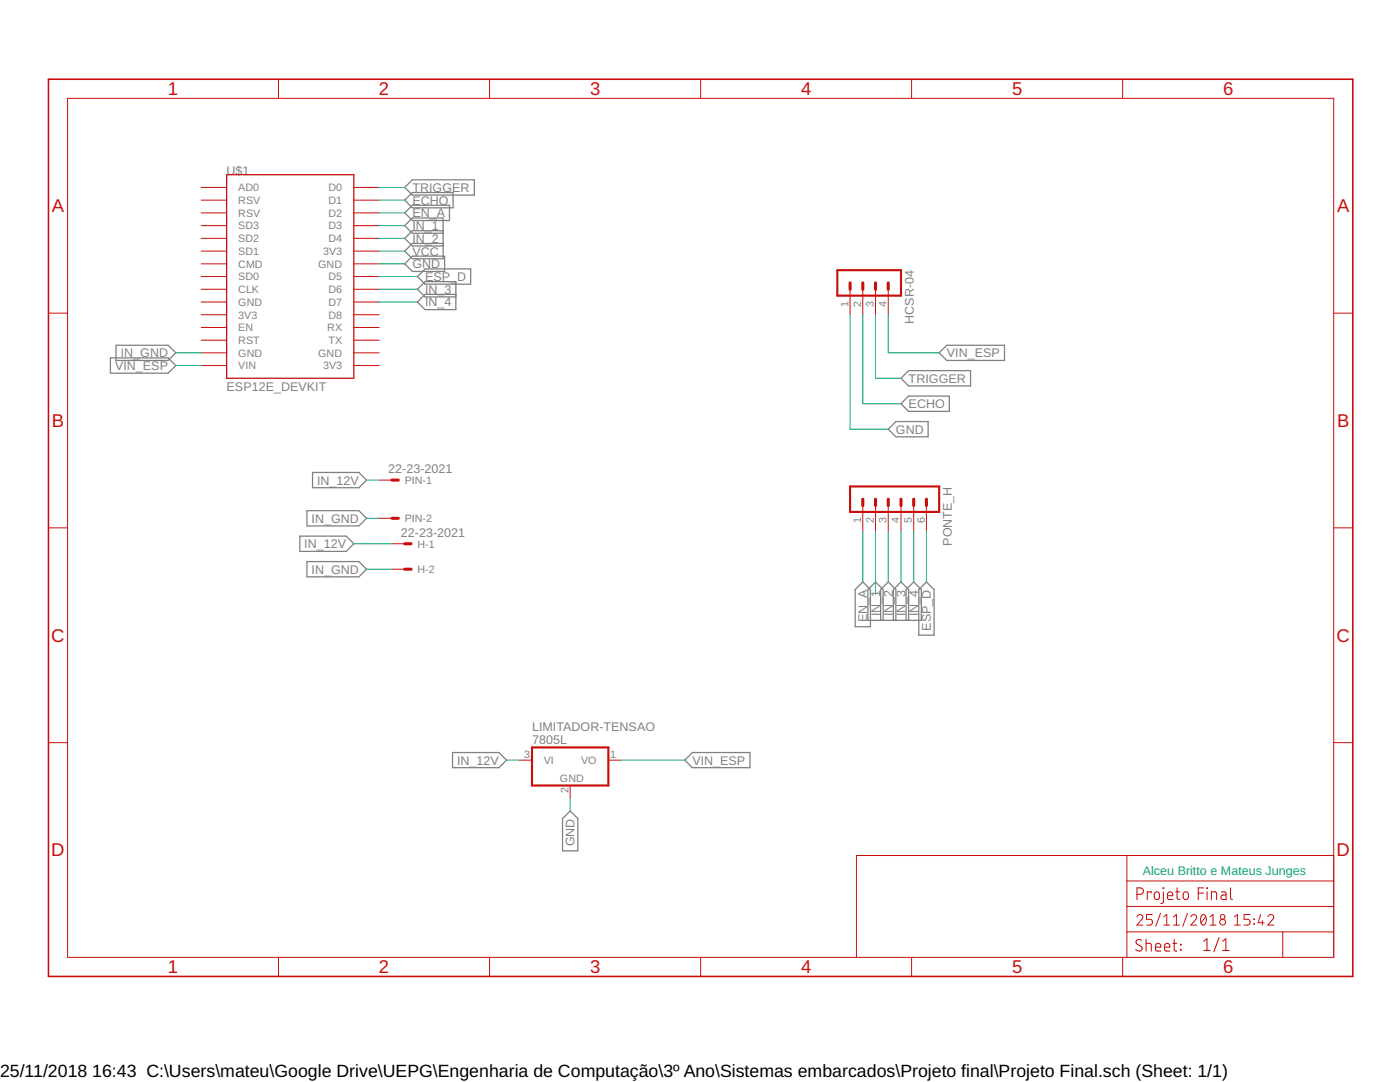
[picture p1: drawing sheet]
<svg xmlns="http://www.w3.org/2000/svg" width="279mm" height="216mm" viewBox="0 0 279 216" stroke-linecap="round" stroke-linejoin="round" font-family="sans-serif">
<g fill="none" stroke="#808080" stroke-width=".25">
<path d="M80.8 37.4l1.5-1.5h12.4v3h-12.4zM80.8 39.9l1.5-1.5h8.1v3.1h-8.1zM80.8 52.6l1.5-1.5h6.4v3.1h-6.4zM80.8 42.5l1.5-1.5h7.4v3h-7.4zM84.8 53.7h9.1v3h-9.1l-1.5-1.5zM88.4 46.5h-6.1l-1.5-1.5 1.5-1.5h6.1v8.1h-6.1l-1.5-1.5 1.5-1.5h6.1M88.4 46h-6.1l-1.5 1.6 1.5 1.5h6.1M91 58.7h-6.2l-1.5 1.6 1.5 1.5h6.2v-5.6h-6.2l-1.5 1.5 1.5 1.5h6.2M22 71.4h11.5l1.6 1.5-1.6 1.6h-11.5zM23.2 68.9h10.3l1.6 1.5-1.6 1.5h-10.3zM179.8 75.5l1.5-1.5h12.4v3h-12.4zM187.4 70.4l1.6-1.5h11.5v3h-11.5z"/>
<path d="M62.4 94.3h9.2l1.6 1.5-1.6 1.5h-9.2zM177.3 85.6l1.5-1.5h6.4v3.1h-6.4zM179.8 80.6l1.5-1.6h8.2v3.1h-8.2zM59.8 107h9.3l1.5 1.5-1.5 1.5h-9.3zM61.3 101.9h10.3l1.6 1.5-1.6 1.5h-10.3zM61.3 112.1h10.3l1.6 1.5-1.6 1.5h-10.3zM172.2 116.1l1.5 1.5v7.5h-3v-7.5zM184.9 116.1l1.5 1.5v9.1h-3v-9.1zM175.7 123.8v-6.2l1.6-1.5 1.5 1.5v6.2M176.3 123.8v-6.2l-1.6-1.5-1.5 1.5v6.2h10.7v-6.2l-1.5-1.5-1.6 1.5v6.2M178.3 123.8v-6.2l1.5-1.5 1.5 1.5v6.2M90.3 150.2h9.3l1.5 1.5-1.5 1.5h-9.3z"/>
<path d="M136.7 151.7l1.5-1.5h11.5v3h-11.5zM113.8 161.8l1.5 1.5v6.5h-3v-6.5z"/>
</g>
<path d="M167.1 53.9h12.7v5.1h-12.7zM169.7 97.1h17.7v5.1h-17.7zM106.2 149.1h15.2v7.6h-15.2z" fill="none" stroke="#c90d0c" stroke-width=".42"/>
<g fill="none" stroke="#c90d0c" stroke-width=".61">
<path d="M169.7 56.5v1.2M172.2 56.5v1.2M174.7 56.5v1.2M177.3 56.5v1.2M78.2 95.8h1.3M172.2 99.6v1.3M174.7 99.6v1.3M177.3 99.6v1.3M179.8 99.6v1.3M182.4 99.6v1.3M184.9 99.6v1.3M78.2 103.4h1.3"/>
<path d="M80.8 108.5h1.2M80.8 113.6h1.2"/>
</g>
<g fill="none" stroke="#c90d0c" stroke-width=".2">
<path d="M13.5 19.6h252.7v171.4h-252.7zM55.6 15.8v3.8M97.7 15.8v3.8M139.8 15.8v3.8M181.9 15.8v3.8M224 15.8v3.8M40.2 37.4h5M40.2 39.9h5M70.6 37.4h5.1M70.6 39.9h5.1M40.2 42.5h5M40.2 45h5"/>
<path d="M40.2 47.6h5M40.2 50.1h5M40.2 52.6h5M40.2 55.2h5M40.2 57.7h5M70.6 42.5h5.1M70.6 45h5.1M70.6 47.6h5.1M70.6 50.1h5.1M70.6 52.6h5.1M70.6 55.2h5.1M70.6 57.7h5.1"/>
<path d="M169.7 57.7v5.1M172.2 57.7v5.1M174.7 57.7v5.1M177.3 57.7v5.1M9.7 62.5h3.8M40.2 60.3h5M40.2 62.8h5M40.2 65.3h5M40.2 67.9h5M40.2 70.4h5M40.2 72.9h5M70.6 60.3h5.1"/>
<path d="M70.6 62.8h5.1M70.6 65.3h5.1M70.6 67.9h5.1M70.6 70.4h5.1M70.6 72.9h5.1M266.2 62.5h3.8M75.7 95.8h2.5M9.7 105.3h3.8M75.7 103.4h2.5M78.2 108.5h2.6M78.2 113.6h2.6M172.2 100.9v5.1"/>
<path d="M174.7 100.9v5.1M177.3 100.9v5.1M179.8 100.9v5.1M182.4 100.9v5.1M184.9 100.9v5.1M266.2 105.3h3.8M9.7 148.2h3.8M103.6 151.7h2.6M113.8 156.7v2.6M121.4 151.7h2.6M266.2 148.2h3.8M224.9 170.7v20.3"/>
<path d="M224.9 175.8h41.3M266.2 170.7h-95.3v20.3M55.6 191v3.8M97.7 191v3.8M139.8 191v3.8M181.9 191v3.8M224 191v3.8M224.9 185.9h41.3M224.9 180.9h41.3M226.9 182.9a.58 .58 0 0 1 .8-.4 .58 .58 0 0 1 .2 .9l-1 1.2h1.2M230 182.5h-1.2v.9h.7a.59 .59 0 0 1 .5 .6 .59 .59 0 0 1-.5 .6h-.7M231.6 182.2l-.9 2.6"/>
<path d="M232.3 184.6h1.1M232.3 182.9l.6-.4v2.1M234.2 184.6h1.2M234.2 182.9l.6-.4v2.1M237 182.2l-.9 2.6M237.7 182.9a.58 .58 0 0 1 .8-.4 .58 .58 0 0 1 .2 .9l-1 1.2h1.1M239.8 182.6l.2-.1a.86 .86 0 0 1 .7 1.3v.3a.51 .51 0 0 1-.5 .5 .51 .51 0 0 1-.6-.5v-.8zM240.6 182.9l-.9 1.2M241.5 184.6h1.2M241.5 182.9l.6-.4v2.1M246.4 184.6h1.1M246.4 182.9l.6-.4v2.1"/>
<path d="M249.5 182.5h-1.2v.9h.7a.59 .59 0 0 1 .5 .6 .59 .59 0 0 1-.5 .6h-.7M250.2 183.4l.1 .1zM250.2 184.3l.1 .1zM251.6 182.5l-.5 1.6h1.2M251.9 183.7v.9M253 182.9a.58 .58 0 0 1 .9-.4 .58 .58 0 0 1 .1 .9l-1 1.2h1.2M256 185.9v5.1"/>
<circle cx="244" cy="183" r=".47"/>
<circle cx="244" cy="184" r=".59"/>
</g>
<path d="M45.2 34.9h25.4v40.6h-25.4z" fill="none" stroke="#c90d0c" stroke-width=".25"/>
<g fill="none" stroke="#c90d0c" stroke-width=".21">
<path d="M226.9 178.5h.6a.65 .65 0 0 0 .7-.7 .65 .65 0 0 0-.7-.6h-.6v2.3M229.7 178.2v-.3h-.7v1.6M230.5 178.1l.5-.2a.92 .92 0 0 1 .1 1.5l-.3 .1-.3-.2-.1-.3zM232.1 177.2l.1 .1zM232.2 177.9v2.1l-.5 .3M233 178.7h1a.55 .55 0 0 0-.3-.7 .55 .55 0 0 0-.7 .5l.1 .9 .9 .1M234.7 177.9h.7M234.9 177.2v1.9l.1 .3 .4 .1M236.3 178.1l.4-.2a.92 .92 0 0 1 .2 1.5l-.3 .1-.4-.3zM239.1 178.2h1.1M240.2 177.2h-1.1v2.3M240.8 177.2l.2 .1z"/>
<path d="M240.9 177.9v1.6M241.8 179.5v-1.6l.9 .2 .1 1.4M243.8 177.9l.6 .1 .3 .3v1.2h-.6a.46 .46 0 0 1-.5-.5 .46 .46 0 0 1 .5-.4h.6M245.6 177.2v2.1l.4 .2M227.8 187.6a.58 .58 0 0 0-.9-.1 .58 .58 0 0 0 .1 .9l.7 .4a.58 .58 0 0 1 .1 .9 .58 .58 0 0 1-.9-.1l-.2-.1M228.7 188.2l1 .1 .1 1.5M228.7 187.5v2.3M230.6 189h1a.54 .54 0 0 0-.3-.8 .54 .54 0 0 0-.7 .5l.1 1 .9 .1M232.4 189h1a.54 .54 0 0 0-.3-.8 .54 .54 0 0 0-.7 .5l.1 1 .9 .1M234.1 188.2h.7M234.3 187.5l.1 2 .4 .3M235.6 188.4l.1 .2z"/>
<path d="M235.6 189.5l.1 .1zM240.2 187.8l.7-.5v2.4M240.2 189.7h1.3M243.3 187.1l-1 2.8M244 189.7h1.3M244 187.8l.6-.5v2.4"/>
</g>
<path d="M9.7 15.8h260.3v179h-260.3z" fill="none" stroke="#c90d0c" stroke-width=".32"/>
<g fill="none" stroke="#0dab76" stroke-width=".2">
<path d="M75.7 37.4h5.1M75.7 39.9h5.1M75.7 50.1h5.1M75.7 52.6h5.1M75.7 42.5h5.1M75.7 45h5.1M75.7 47.6h5.1M75.7 55.2h7.6M75.7 57.7h7.6M35.1 72.9h5.1M35.1 70.4h5.1M75.7 60.3h7.6"/>
<path d="M169.7 62.8v22.8h7.6M172.2 62.8v17.8h7.6M174.7 62.8v12.7h5.1M177.3 62.8v7.6h10.1M73.2 95.8h2.5M70.6 108.5h7.6M73.2 103.4h2.5M73.2 113.6h5M172.2 106v10.1M174.7 106v12.7M177.3 106v10.1M179.8 106v10.1"/>
<path d="M182.4 106v10.1M184.9 106v10.1M101.1 151.7h2.5M113.8 159.3v2.5M124 151.7h12.7"/>
</g>
<g font-size="3.7" fill="#c90d0c">
<text x="33.5" y="19">1</text>
<text x="75.6" y="19">2</text>
<text x="117.7" y="19">3</text>
<text x="159.9" y="19">4</text>
<text x="202" y="19">5</text>
<text x="244.1" y="19">6</text>
<text x="10.3" y="42.3">A</text>
<text x="266.8" y="42.3">A</text>
<text x="10.3" y="85.2">B</text>
<text x="266.8" y="85.2">B</text>
<text x="10.2" y="128">C</text>
<text x="266.7" y="128">C</text>
<text x="10.2" y="170.9">D</text>
<text x="266.7" y="170.9">D</text>
<text x="33.5" y="194.2">1</text>
<text x="75.6" y="194.2">2</text>
<text x="117.7" y="194.2">3</text>
<text x="159.9" y="194.2">4</text>
<text x="202" y="194.2">5</text>
<text x="244.1" y="194.2">6</text>
</g>
<g font-size="3.5">
<text x="0" y="214.9">25/11/2018</text>
<text x="18.4" y="214.9">16:43 C:\Users\mateu\Google Drive\UEPG\Engenharia de Computação\3º Ano\Sistemas embarcados\Projeto final\Projeto Final.sch (Sheet: 1/1)</text>
</g>
<g font-size="2.5" fill="#808080">
<text x="45.2" y="34.9">U$1</text>
<text x="82.3" y="38.3">TRIGGER</text>
<text x="82.3" y="40.8">ECHO</text>
<text x="82.3" y="43.4">EN_A</text>
<text x="82.3" y="45.9">IN_1</text>
<text x="82.3" y="51">VCC</text>
<text x="82.3" y="53.5">GND</text>
<text x="82.3" y="48.4">IN_2</text>
<text x="84.8" y="56.1">ESP_D</text>
<text x="84.8" y="58.6">IN_3</text>
<text x="84.8" y="61.1">IN_4</text>
<text x="182.4" y="64.6" transform="rotate(-90 182.4 64.6)">HCSR-04</text>
<text x="24.1" y="71.3">IN_GND</text>
<text x="189" y="71.3">VIN_ESP</text>
<text x="23" y="73.8">VIN_ESP</text>
<text x="181.3" y="76.4">TRIGGER</text>
<text x="45.2" y="78">ESP12E_DEVKIT</text>
<text x="181.3" y="81.5">ECHO</text>
<text x="178.8" y="86.5">GND</text>
<text x="77.5" y="94.4">22-23-2021</text>
<text x="63.3" y="96.7">IN_12V</text>
<text x="62.2" y="104.3">IN_GND</text>
<text x="80" y="107.1">22-23-2021</text>
<text x="60.7" y="109.4">IN_12V</text>
<text x="190" y="108.9" transform="rotate(-90 190 108.9)">PONTE_H</text>
<text x="62.2" y="114.5">IN_GND</text>
<text x="173.1" y="124.2" transform="rotate(-90 173.1 124.2)">EN_A</text>
<text x="175.6" y="122.9" transform="rotate(-90 175.6 122.9)">IN_1</text>
<text x="178.2" y="122.9" transform="rotate(-90 178.2 122.9)">IN_2</text>
<text x="180.7" y="122.9" transform="rotate(-90 180.7 122.9)">IN_3</text>
<text x="183.2" y="122.9" transform="rotate(-90 183.2 122.9)">IN_4</text>
<text x="185.8" y="125.9" transform="rotate(-90 185.8 125.9)">ESP_D</text>
<text x="106.2" y="148.5">7805L</text>
<text x="106.2" y="146">LIMITADOR-TENSAO</text>
<text x="91.2" y="152.6">IN_12V</text>
<text x="138.2" y="152.6">VIN_ESP</text>
<text x="114.7" y="168.9" transform="rotate(-90 114.7 168.9)">GND</text>
</g>
<text font-size="2.5" fill="#0dab76" x="228.1" y="174.5">Alceu Britto e Mateus Junges</text>
<g font-size="2.1" fill="#808080">
<text x="47.6" y="38.2">AD0</text>
<text x="47.6" y="40.7">RSV</text>
<text x="65.6" y="38.2">D0</text>
<text x="65.6" y="40.7">D1</text>
<text x="47.6" y="43.2">RSV</text>
<text x="47.6" y="45.8">SD3</text>
<text x="65.6" y="43.2">D2</text>
<text x="65.6" y="45.8">D3</text>
<text x="47.6" y="48.3">SD2</text>
<text x="47.6" y="50.9">SD1</text>
<text x="47.6" y="53.4">CMD</text>
<text x="63.5" y="53.4">GND</text>
<text x="64.5" y="50.9">3V3</text>
<text x="65.6" y="48.3">D4</text>
<text x="47.6" y="55.9">SD0</text>
<text x="47.6" y="58.5">CLK</text>
<text x="65.6" y="55.9">D5</text>
<text x="65.6" y="58.5">D6</text>
<text x="47.6" y="61">GND</text>
<text x="47.6" y="63.6">3V3</text>
<text x="65.6" y="61">D7</text>
<text x="65.6" y="63.6">D8</text>
<text x="169.3" y="61.2" transform="rotate(-90 169.3 61.2)">1</text>
<text x="171.8" y="61.2" transform="rotate(-90 171.8 61.2)">2</text>
<text x="174.4" y="61.2" transform="rotate(-90 174.4 61.2)">3</text>
<text x="176.9" y="61.2" transform="rotate(-90 176.9 61.2)">4</text>
<text x="47.6" y="66.1">EN</text>
<text x="47.6" y="68.6">RST</text>
<text x="47.6" y="71.2">GND</text>
<text x="63.5" y="71.2">GND</text>
<text x="65.3" y="66.1">RX</text>
<text x="65.6" y="68.6">TX</text>
<text x="47.6" y="73.7">VIN</text>
<text x="64.5" y="73.7">3V3</text>
<text x="80.8" y="96.6">PIN-1</text>
<text x="80.8" y="104.2">PIN-2</text>
<text x="171.8" y="104.4" transform="rotate(-90 171.8 104.4)">1</text>
<text x="174.4" y="104.4" transform="rotate(-90 174.4 104.4)">2</text>
<text x="176.9" y="104.4" transform="rotate(-90 176.9 104.4)">3</text>
<text x="179.5" y="104.4" transform="rotate(-90 179.5 104.4)">4</text>
<text x="182" y="104.4" transform="rotate(-90 182 104.4)">5</text>
<text x="184.5" y="104.4" transform="rotate(-90 184.5 104.4)">6</text>
<text x="83.3" y="109.3">H-1</text>
<text x="83.3" y="114.3">H-2</text>
<text x="104.6" y="151.3">3</text>
<text x="108.5" y="152.4">VI</text>
<text x="111.8" y="156">GND</text>
<text x="116" y="152.4">VO</text>
<text x="121.8" y="151.3">1</text>
<text x="113.4" y="158.3" transform="rotate(-90 113.4 158.3)">2</text>
</g>
</svg>
